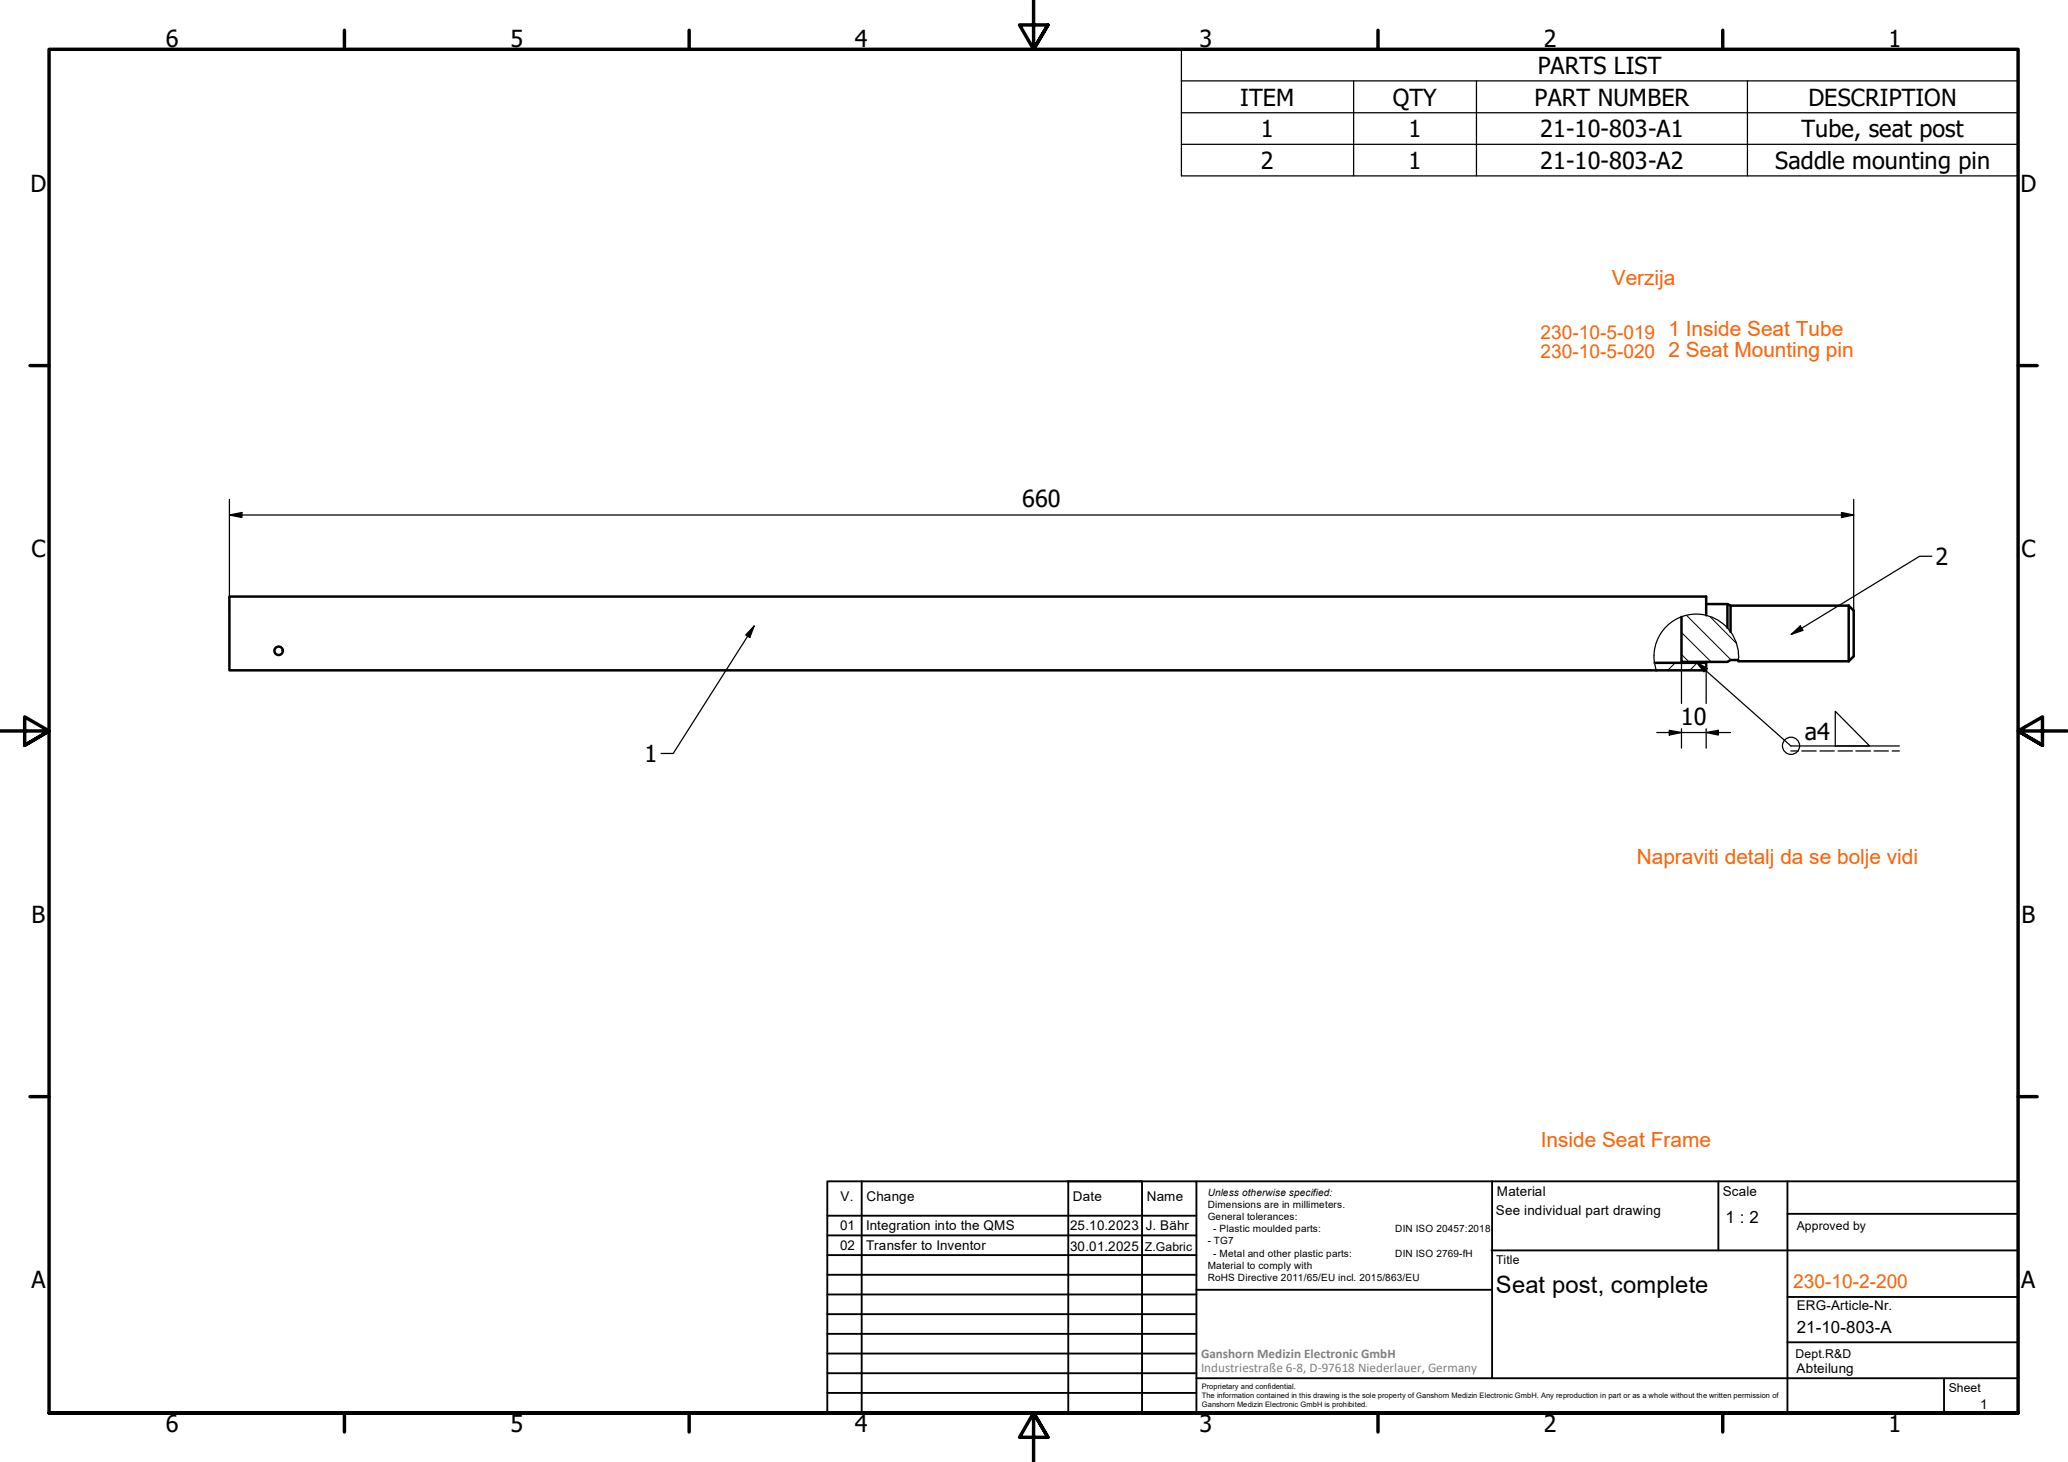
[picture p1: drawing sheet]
<svg xmlns="http://www.w3.org/2000/svg" width="420mm" height="297mm" viewBox="0 0 420 297" stroke-linecap="round" stroke-linejoin="round" font-family="sans-serif">
<!-- layer: Hatch (ISO) -->
<path d="M340.4 134.7l-1.6 1.5M341.6 133l1.6 1.5M341.6 128.5l6.1 6M342.7 125.1l9 9M344.8 134.7l-1.5 1.5M347.4 125.3l5.3 5.4" fill="none" stroke="#000" stroke-width=".2"/>
<!-- layer: Break Line (ISO) -->
<path d="M336 133.2l.2 1.7 .3 1.3M336 133.2a8.6 8.6 0 0 1 9.2-8.4 8.6 8.6 0 0 1 8 9.6" fill="none" stroke="#000" stroke-width=".25"/>
<!-- layer: Visible (ISO) -->
<g fill="none" stroke="#000" stroke-width=".51">
<path d="M341.6 125.3v9.2h9.4l.6-.4h1.6M346.6 122.7h4.4l.6 .3h24M346.6 125v-3.8h-300v15h300v-1.5h-10.4M346.6 134.5v.2M351 122.7v4.9M351.6 123v5.4M353.2 134.4h22.4M375.6 123v11.4M375.6 123l1 1.1v9.2l-1 1.1"/>
<circle cx="56.6" cy="132.2" r=".86"/>
</g>
<!-- layer: Symbol (ISO) -->
<g fill="none" stroke="#000" stroke-width=".25">
<path d="M240 16.4v-6.4h170v6.4M240 16.4h170v6.5M240 16.4v19.3h170v-12.8M275 16.4v19.3M300 16.4v19.3M355 16.4v19.3M240 22.9h170M240 29.3h170M392.5 113h-2.5l-26.1 15.9M153.2 127.2l-16.4 25.9h-2.5M153.2 127.2l-.9 2.3-.8-.5zM344.6 134.5l2.2 1.3-.6 .7z"/>
<path d="M344.6 134.5l19.3 17.1h22M363.9 128.9l1.9-1.7 .5 .9zM363.9 152.6h1.5M366.1 152.6h2.9M369.8 152.6h2.9M372.9 144.5l7 7.1h-7zM373.4 152.6h3M377.1 152.6h2.9M380.7 152.6h3M384.4 152.6h1.5"/>
<circle cx="363.9" cy="151.5" r="1.75"/>
</g>
<!-- layer: Border (ISO) -->
<g fill="none" stroke="#000" stroke-width=".7">
<path d="M70 6.1v3.9M140 6.1v3.9M210 0v10l-2.9-4.9h5.8l-2.9 4.9 2.9-4.9M280 6.1v3.9M350 6.1v3.9M6.1 74.3h3.9M410 74.3h3.9M0 148.5h10l-5-2.8v5.7l5-2.9-5 2.9M420 148.5h-10l5-2.8v5.7l-5-2.9 5 2.9M6.1 222.8h3.9M410 222.8h3.9M10 287.1v-277.1h400v277.1h-400h400"/>
<path d="M70 287.1v3.8M140 287.1v3.8M212.9 292l-2.9-4.9 2.9 4.9h-5.8l2.9-4.9v9.9M280 287.1v3.8M350 287.1v3.8"/>
</g>
<!-- layer: TitleBlock -->
<g fill="none" stroke="#000" stroke-width=".38">
<path d="M168.1 251h75M168.1 247h75M168.1 255h75M168.1 259h75M175.1 240v47M216.9 240h15M217 240v47M232 240v47M243.1 240.1v46.9h-75v-47h241.9v47.1h-167M303 254h107M303.1 240v40M349.1 240v14"/>
<path d="M363.2 240v47.1M363.2 246.6h46.8M168.1 271h75M168.1 263h75M168.1 267h75M168.1 275h75M168.1 279h75M243.1 262.1h60M363.2 272.7h46.8M363.2 263.5h46.8M168.1 283h75M216.9 287h15"/>
<path d="M243.1 280h166.9M395 280.1v7"/>
</g>
<!-- layer: Dimension (ISO) -->
<path d="M46.6 101.5v22.7M46.6 104.6l2.5-.5v1zM46.6 104.6h330M374.1 104.1l2.5 .5-2.5 .5zM376.6 101.5v22.6M341.6 134.5v8.4M346.6 136.2v6.7M336.6 148.8h15M339.2 148.4l2.4 .4-2.4 .5zM341.6 148.1v3.9M346.6 148.1v3.9M346.6 148.8l2.5-.4v.9z" fill="none" stroke="#000" stroke-width=".25"/>
<path d="M46.6 104.6l2.5-.5v1zM374.1 104.1l2.5 .5-2.5 .5zM339.2 148.4l2.4 .4-2.4 .5zM346.6 148.8l2.5-.4v.9z" fill="#000"/>
<!-- layer: Symbol (ISO) -->
<path d="M153.2 127.2l-.9 2.3-.8-.5zM344.6 134.5l2.2 1.3-.6 .7zM363.9 128.9l1.9-1.7 .5 .9z" fill="#000"/>
<g font-size="4.8">
<text x="33.7" y="9.6">6</text>
<text x="103.7" y="9.6">5</text>
<text x="173.7" y="9.6">4</text>
<text x="243.7" y="9.6">3</text>
<text x="313.7" y="9.6">2</text>
<text x="383.7" y="9.6">1</text>
<text x="312.4" y="15">PARTS LIST</text>
<text x="252" y="21.4">ITEM</text>
<text x="283" y="21.4">QTY</text>
<text x="311.8" y="21.4">PART NUMBER</text>
<text x="367.4" y="21.4">DESCRIPTION</text>
<text x="256.2" y="27.9">1</text>
<text x="286.2" y="27.9">1</text>
<text x="312.9" y="27.9">21-10-803-A1</text>
<text x="366" y="27.9">Tube, seat post</text>
<text x="256.2" y="34.3">2</text>
<text x="286.2" y="34.3">1</text>
<text x="312.9" y="34.3">21-10-803-A2</text>
<text x="360.7" y="34.3">Saddle mounting pin</text>
<text x="6.2" y="38.9">D</text>
<text x="410.5" y="38.9">D</text>
<text x="207.7" y="103">660</text>
<text x="6.4" y="113.1">C</text>
<text x="410.7" y="113.1">C</text>
<text x="393.3" y="114.8">2</text>
<text x="341.5" y="147.2">10</text>
<text x="130.9" y="154.9">1</text>
<text x="366.7" y="150.4">a4</text>
<text x="6.4" y="187.4">B</text>
<text x="410.7" y="187.4">B</text>
<text x="6.4" y="261.7">A</text>
<text x="303.9" y="262.7">Seat post, complete</text>
<text x="410.7" y="261.7">A</text>
<text x="33.7" y="290.9">6</text>
<text x="103.7" y="290.9">5</text>
<text x="173.7" y="290.9">4</text>
<text x="243.7" y="290.9">3</text>
<text x="313.7" y="290.9">2</text>
<text x="383.7" y="290.9">1</text>
</g>
<g font-size="4.2" fill="#ff6200">
<text x="327.5" y="57.9">Verzija</text>
<text x="339" y="68.3">1 Inside Seat Tube</text>
<text x="339" y="72.6">2 Seat Mounting pin</text>
<text x="332.5" y="175.6">Napraviti detalj da se bolje vidi</text>
</g>
<text font-size="4.2" fill="#ff6000" x="313" y="233.1">Inside Seat Frame</text>
<g font-size="3.9" fill="#ff6200">
<text x="313" y="68.8">230-10-5-019</text>
<text x="313" y="72.7">230-10-5-020</text>
<text x="364.3" y="261.6">230-10-2-200</text>
</g>
<g font-size="3.4">
<text x="350.6" y="248.5">1 : 2</text>
<text x="365.1" y="270.9">21-10-803-A</text>
</g>
<g font-size="2.7">
<text x="170.8" y="244">V.</text>
<text x="176" y="244">Change</text>
<text x="218" y="244">Date</text>
<text x="233" y="244">Name</text>
<text x="304.1" y="243">Material</text>
<text x="350" y="243.1">Scale</text>
<text x="170.7" y="250">01</text>
<text x="176" y="249.9">Integration into the QMS</text>
<text x="217.4" y="250">25.10.2023</text>
<text x="232.8" y="250">J. Bähr</text>
<text x="303.9" y="246.8">See individual part drawing</text>
<text x="170.7" y="254">02</text>
<text x="176" y="253.9">Transfer to Inventor</text>
<text x="217.4" y="254.2">30.01.2025</text>
<text x="365.1" y="266.1">ERG-Article-Nr.</text>
<text x="365" y="279">Abteilung</text>
<text x="402.3" y="286.2">1</text>
</g>
<g font-size="2.7" fill="#808080">
<text x="244" y="275.8">Ganshorn Medizin Electronic GmbH</text>
<text x="244" y="278.7">Industriestraße 6-8, D-97618 Niederlauer, Germany</text>
</g>
<g font-size="2.5">
<text x="365.1" y="249.9">Approved by</text>
<text x="232.6" y="254.2">Z.Gabric</text>
<text x="304" y="256.8">Title</text>
<text x="364.8" y="275.8">Dept.R&amp;D</text>
<text x="395.9" y="282.9">Sheet</text>
</g>
<g font-size="2">
<text x="245.4" y="242.9">Unless otherwise specified:</text>
<text x="245.4" y="245.4">Dimensions are in millimeters.</text>
<text x="245.4" y="247.9">General tolerances:</text>
<text x="246.5" y="250.4">- Plastic moulded parts:</text>
<text x="283.5" y="250.4">DIN ISO 20457:2018</text>
<text x="245.4" y="252.8">- TG7</text>
<text x="245.4" y="257.9">Material to comply with</text>
<text x="246.5" y="255.4">- Metal and other plastic parts:</text>
<text x="283.5" y="255.4">DIN ISO 2769-fH</text>
<text x="245.4" y="260.3">RoHS Directive 2011/65/EU incl. 2015/863/EU</text>
</g>
<g font-size="1.5">
<text x="244.2" y="282.2">Proprietary and confidential.</text>
<text x="244.2" y="284">The information contained in this drawing is the sole property of Ganshorn Medizin Electronic GmbH. Any reproduction in part or as a whole without the written permission of</text>
<text x="244.2" y="285.8">Ganshorn Medizin Electronic GmbH is prohibited.</text>
</g>
</svg>
